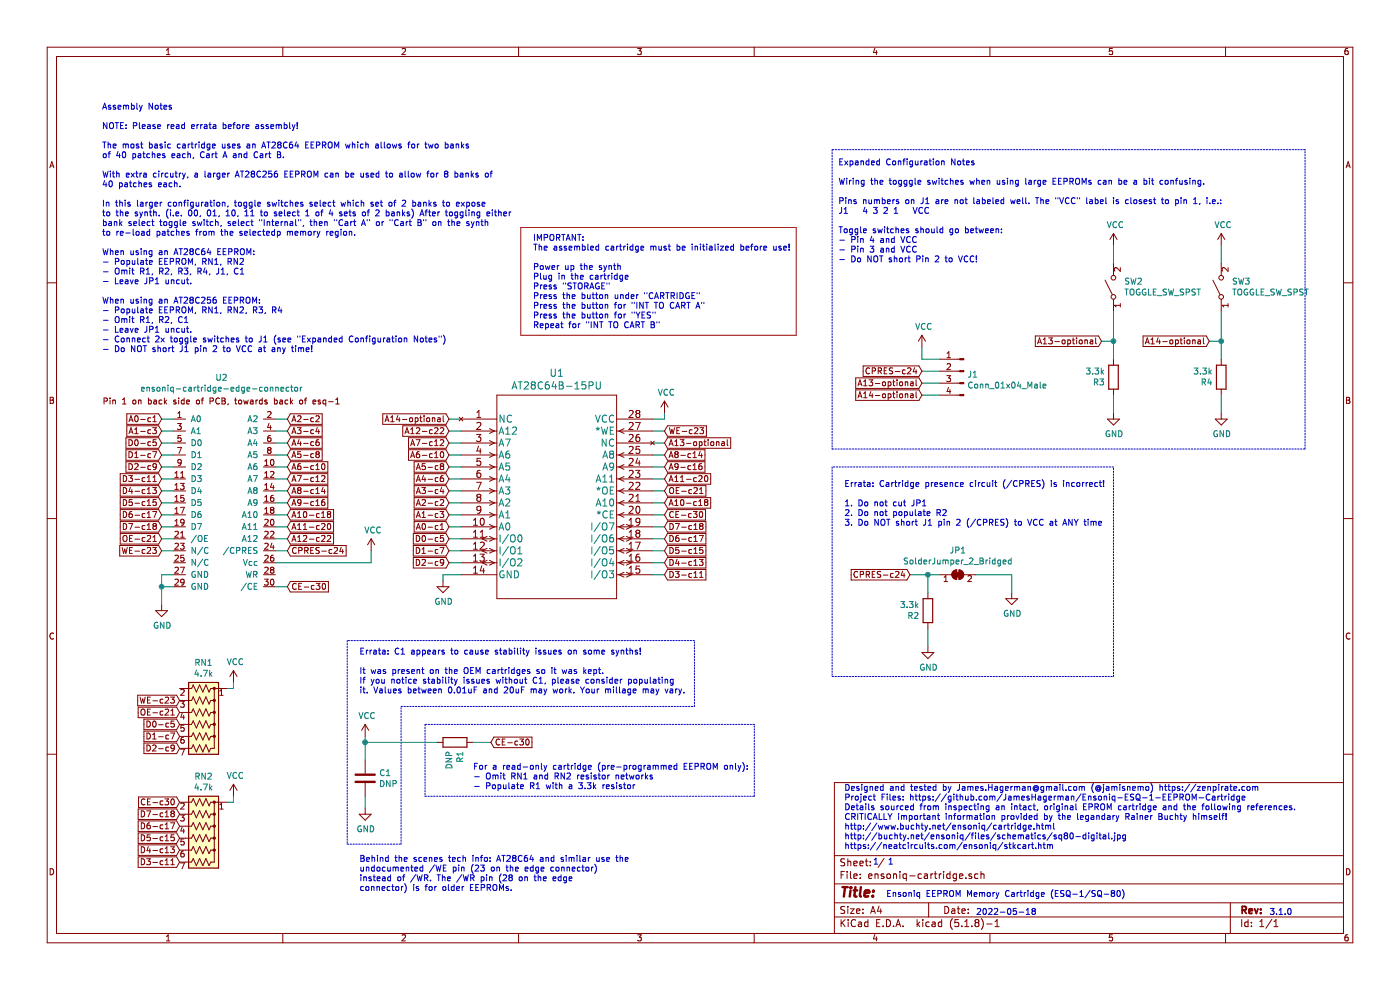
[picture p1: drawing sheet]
EESchema Schematic File Version 4
EELAYER 30 0
EELAYER END
$Descr A4 11693 8268
encoding utf-8
Sheet 1 1
Title ""
Date ""
Rev ""
Comp ""
Comment1 ""
Comment2 ""
Comment3 ""
Comment4 ""
$EndDescr
Text Notes 7400 7500 0    50   ~ 0
Ensoniq EEPROM Memory Cartridge (ESQ-1/SQ-80)
Text Notes 8150 7650 0    50   ~ 0
2022-05-18
Text Notes 7050 7100 0    50   ~ 0
Designed and tested by James.Hagerman@gmail.com (@jamisnemo) https://zenpirate.com\nProject Files: https://github.com/JamesHagerman/Ensoniq-ESQ-1-EEPROM-Cartridge\nDetails sourced from inspecting an intact, original EPROM cartridge and the following references. \nCRITICALLY important information provided by the legandary Rainer Buchty himself!\nhttp://www.buchty.net/ensoniq/cartridge.html\nhttp://buchty.net/ensoniq/files/schematics/sq80-digital.jpg\nhttps://neatcircuits.com/ensoniq/stkcart.htm
Text Notes 7290 7230 0    50   ~ 0
1  1
Text Notes 10600 7650 0    50   ~ 0
3.1.0
$Comp
L power:VCC #PWR010
U 1 1
P 1950 5700
F 0 "#PWR010" H 1950 5550 50  0001 C CNN
F 1 "VCC" H 1965 5873 50  0000 C CNN
F 2 "" H 1950 5700 50  0001 C CNN
F 3 "" H 1950 5700 50  0001 C CNN
	1    1950 5700
	1    0    0    -1  
$EndComp
$Comp
L power:VCC #PWR011
U 1 1
P 1950 6650
F 0 "#PWR011" H 1950 6500 50  0001 C CNN
F 1 "VCC" H 1965 6823 50  0000 C CNN
F 2 "" H 1950 6650 50  0001 C CNN
F 3 "" H 1950 6650 50  0001 C CNN
	1    1950 6650
	1    0    0    -1  
$EndComp
Wire Wire Line
	1900 5750 1950 5750
Wire Wire Line
	1950 5750 1950 5700
Wire Wire Line
	1900 6700 1950 6700
Wire Wire Line
	1950 6700 1950 6650
Text GLabel 1500 6050 0    50   Input ~ 0
D0-c5
Text GLabel 1500 6150 0    50   Input ~ 0
D1-c7
Text GLabel 1500 6250 0    50   Input ~ 0
D2-c9
Text GLabel 1500 5850 0    50   Input ~ 0
WE-c23
Text GLabel 1500 5950 0    50   Input ~ 0
OE-c21
Text GLabel 1500 6700 0    50   Input ~ 0
CE-c30
Text GLabel 1500 6800 0    50   Input ~ 0
D7-c18
Text GLabel 1500 6900 0    50   Input ~ 0
D6-c17
Text GLabel 1500 7000 0    50   Input ~ 0
D5-c15
Text GLabel 1500 7100 0    50   Input ~ 0
D4-c13
Text GLabel 1500 7200 0    50   Input ~ 0
D3-c11
$Comp
L Device:R_Network06_US RN1
U 1 1
P 1700 6050
F 0 "RN1" V 1183 6050 50  0000 C CNN
F 1 "4.7k" V 1274 6050 50  0000 C CNN
F 2 "extracted-footprints:R_Array_SIP7" V 2075 6050 50  0001 C CNN
F 3 "http://www.vishay.com/docs/31509/csc.pdf" H 1700 6050 50  0001 C CNN
	1    1700 6050
	0    1    1    0   
$EndComp
$Comp
L Device:R_Network06_US RN2
U 1 1
P 1700 7000
F 0 "RN2" V 1183 7000 50  0000 C CNN
F 1 "4.7k" V 1274 7000 50  0000 C CNN
F 2 "extracted-footprints:R_Array_SIP7" V 2075 7000 50  0001 C CNN
F 3 "http://www.vishay.com/docs/31509/csc.pdf" H 1700 7000 50  0001 C CNN
	1    1700 7000
	0    1    1    0   
$EndComp
$Comp
L power:GND #PWR015
U 1 1
P 3050 6750
F 0 "#PWR015" H 3050 6500 50  0001 C CNN
F 1 "GND" H 3055 6577 50  0000 C CNN
F 2 "" H 3050 6750 50  0001 C CNN
F 3 "" H 3050 6750 50  0001 C CNN
	1    3050 6750
	1    0    0    -1  
$EndComp
$Comp
L power:VCC #PWR014
U 1 1
P 3050 6150
F 0 "#PWR014" H 3050 6000 50  0001 C CNN
F 1 "VCC" H 3065 6323 50  0000 C CNN
F 2 "" H 3050 6150 50  0001 C CNN
F 3 "" H 3050 6150 50  0001 C CNN
	1    3050 6150
	1    0    0    -1  
$EndComp
Wire Wire Line
	3050 6650 3050 6750
Text GLabel 4100 6200 2    50   Input ~ 0
CE-c30
$Comp
L Device:R R1
U 1 1
P 3800 6200
F 0 "R1" H 3870 6246 50  0000 L CNN
F 1 "DNP" H 3870 6155 50  0000 L CNN
F 2 "extracted-footprints:R_Axial_DIN0204_L3.6mm_D1.6mm_P7.62mm_Horizontal" V 3730 6200 50  0001 C CNN
F 3 "~" H 3800 6200 50  0001 C CNN
	1    3800 6200
	0    1    1    0   
$EndComp
Wire Wire Line
	3950 6200 4100 6200
$Comp
L Device:C C1
U 1 1
P 3050 6500
F 0 "C1" H 3165 6546 50  0000 L CNN
F 1 "DNP" H 3165 6455 50  0000 L CNN
F 2 "extracted-footprints:C_Disc_D4.3mm_W1.9mm_P5.00mm" H 3088 6350 50  0001 C CNN
F 3 "~" H 3050 6500 50  0001 C CNN
	1    3050 6500
	1    0    0    -1  
$EndComp
Text Notes 3000 5800 0    50   ~ 0
Errata: C1 appears to cause stability issues on some synths!\n\nIt was present on the OEM cartridges so it was kept.\nIf you notice stability issues without C1, please consider populating\nit. Values between 0.01uF and 20uF may work. Your millage may vary.
Text Notes 850  2950 0    50   ~ 0
Assembly Notes\n \nNOTE: Please read errata before assembly!\n\nThe most basic cartridge uses an AT28C64 EEPROM which allows for two banks\nof 40 patches each, Cart A and Cart B.\n\nWith extra circutry, a larger AT28C256 EEPROM can be used to allow for 8 banks of\n40 patches each.\n\nIn this larger configuration, toggle switches select which set of 2 banks to expose\nto the synth. (i.e. 00, 01, 10, 11 to select 1 of 4 sets of 2 banks) After toggling either\nbank select toggle switch, select "Internal", then "Cart A" or "Cart B" on the synth\nto re-load patches from the selectedp memory region.\n\nWhen using an AT28C64 EEPROM:\n- Populate EEPROM, RN1, RN2\n- Omit R1, R2, R3, R4, J1, C1\n- Leave JP1 uncut.\n\nWhen using an AT28C256 EEPROM:\n- Populate EEPROM, RN1, RN2, R3, R4\n- Omit R1, R2, C1\n- Leave JP1 uncut.\n- Connect 2x toggle switches to J1 (see "Expanded Configuration Notes")\n- Do NOT short J1 pin 2 to VCC at any time!
Text Notes 7000 2200 0    50   ~ 0
Expanded Configuration Notes\n\nWiring the togggle switches when using large EEPROMs can be a bit confusing.\n\nPins numbers on J1 are not labeled well. The "VCC" label is closest to pin 1, i.e.:\nJ1   4 3 2 1   VCC\n\nToggle switches should go between:\n- Pin 4 and VCC\n- Pin 3 and VCC\n- Do NOT short Pin 2 to VCC!
$Comp
L power:GND #PWR01
U 1 1
P 8450 4950
F 0 "#PWR01" H 8450 4700 50  0001 C CNN
F 1 "GND" H 8455 4777 50  0000 C CNN
F 2 "" H 8450 4950 50  0001 C CNN
F 3 "" H 8450 4950 50  0001 C CNN
	1    8450 4950
	1    0    0    -1  
$EndComp
Text GLabel 7600 4800 0    50   Input ~ 0
CPRES-c24
Wire Wire Line
	8450 4800 8450 4950
Wire Wire Line
	2300 4700 3100 4700
Wire Wire Line
	3100 4700 3100 4600
Wire Wire Line
	2400 4600 2300 4600
Wire Wire Line
	1450 4600 1350 4600
Text GLabel 2400 4600 2    50   Input ~ 0
CPRES-c24
Text Notes 3000 7450 0    50   ~ 0
Behind the scenes tech info: AT28C64 and similar use the\nundocumented /WE pin (23 on the edge connector)\ninstead of /WR. The /WR pin (28 on the edge\nconnector) is for older EEPROMs.
Text GLabel 1350 4600 0    50   Input ~ 0
WE-c23
Text GLabel 2400 4900 2    50   Input ~ 0
CE-c30
Wire Wire Line
	2300 4900 2400 4900
Text GLabel 1350 4500 0    50   Input ~ 0
OE-c21
Wire Wire Line
	1450 4500 1350 4500
Wire Wire Line
	1350 4900 1350 5050
$Comp
L power:GND #PWR03
U 1 1
P 1350 5050
F 0 "#PWR03" H 1350 4800 50  0001 C CNN
F 1 "GND" H 1355 4877 50  0000 C CNN
F 2 "" H 1350 5050 50  0001 C CNN
F 3 "" H 1350 5050 50  0001 C CNN
	1    1350 5050
	1    0    0    -1  
$EndComp
$Comp
L power:VCC #PWR07
U 1 1
P 3100 4600
F 0 "#PWR07" H 3100 4450 50  0001 C CNN
F 1 "VCC" H 3115 4773 50  0000 C CNN
F 2 "" H 3100 4600 50  0001 C CNN
F 3 "" H 3100 4600 50  0001 C CNN
	1    3100 4600
	1    0    0    -1  
$EndComp
Text GLabel 1350 4400 0    50   Input ~ 0
D7-c18
Wire Wire Line
	1450 4400 1350 4400
Text GLabel 1350 4300 0    50   Input ~ 0
D6-c17
Wire Wire Line
	1350 4300 1450 4300
Text GLabel 1350 4200 0    50   Input ~ 0
D5-c15
Wire Wire Line
	1450 4200 1350 4200
Text GLabel 1350 4100 0    50   Input ~ 0
D4-c13
Wire Wire Line
	1450 4100 1350 4100
Text GLabel 1350 4000 0    50   Input ~ 0
D3-c11
Wire Wire Line
	1450 4000 1350 4000
Text GLabel 1350 3900 0    50   Input ~ 0
D2-c9
Wire Wire Line
	1450 3900 1350 3900
Text GLabel 1350 3800 0    50   Input ~ 0
D1-c7
Wire Wire Line
	1450 3800 1350 3800
Text GLabel 1350 3700 0    50   Input ~ 0
D0-c5
Wire Wire Line
	1450 3700 1350 3700
Text GLabel 2400 4300 2    50   Input ~ 0
A10-c18
Wire Wire Line
	2300 4300 2400 4300
Text GLabel 2400 4400 2    50   Input ~ 0
A11-c20
Wire Wire Line
	2300 4400 2400 4400
Text GLabel 2400 4200 2    50   Input ~ 0
A9-c16
Wire Wire Line
	2300 4200 2400 4200
Text GLabel 2400 4100 2    50   Input ~ 0
A8-c14
Wire Wire Line
	2300 4100 2400 4100
Text GLabel 2400 4500 2    50   Input ~ 0
A12-c22
Wire Wire Line
	2300 4500 2400 4500
Text GLabel 2400 4000 2    50   Input ~ 0
A7-c12
Wire Wire Line
	2300 4000 2400 4000
Text GLabel 2400 3900 2    50   Input ~ 0
A6-c10
Wire Wire Line
	2300 3900 2400 3900
Text GLabel 2400 3800 2    50   Input ~ 0
A5-c8
Wire Wire Line
	2300 3800 2400 3800
Text GLabel 2400 3700 2    50   Input ~ 0
A4-c6
Wire Wire Line
	2300 3700 2400 3700
Text GLabel 2400 3600 2    50   Input ~ 0
A3-c4
Wire Wire Line
	2300 3600 2400 3600
Text GLabel 2400 3500 2    50   Input ~ 0
A2-c2
Wire Wire Line
	2300 3500 2400 3500
Text GLabel 1350 3600 0    50   Input ~ 0
A1-c3
Wire Wire Line
	1450 3600 1350 3600
Text GLabel 1350 3500 0    50   Input ~ 0
A0-c1
Wire Wire Line
	1450 3500 1350 3500
Connection ~ 1350 4900
Wire Wire Line
	1350 4800 1450 4800
Wire Wire Line
	1350 4900 1350 4800
Wire Wire Line
	1350 4900 1450 4900
$Comp
L edge-connector:ensoniq-cartridge-edge-connector U2
U 1 1
P 1900 4150
F 0 "U2" H 1850 5148 50  0000 C CNN
F 1 "ensoniq-cartridge-edge-connector" H 1850 5057 50  0000 C CNN
F 2 "extracted-footprints:ensoniq-cartridge-edge-connector" H 1900 3200 50  0001 C CNN
F 3 "" H 1900 3200 50  0001 C CNN
	1    1900 4150
	1    0    0    -1  
$EndComp
Text GLabel 3750 3500 0    50   Input ~ 0
A14-optional
Text GLabel 5550 3700 2    50   Input ~ 0
A13-optional
Wire Wire Line
	5450 3700 5550 3700
Wire Wire Line
	3750 3500 3850 3500
Wire Wire Line
	5450 4300 5550 4300
Text GLabel 5550 3600 2    50   Input ~ 0
WE-c23
Wire Wire Line
	5450 3600 5550 3600
Text GLabel 5550 4100 2    50   Input ~ 0
OE-c21
Wire Wire Line
	5450 4100 5550 4100
Text GLabel 5550 4300 2    50   Input ~ 0
CE-c30
Text GLabel 5550 4400 2    50   Input ~ 0
D7-c18
Wire Wire Line
	5450 4400 5550 4400
Text GLabel 5550 4500 2    50   Input ~ 0
D6-c17
Wire Wire Line
	5450 4500 5550 4500
Text GLabel 5550 4600 2    50   Input ~ 0
D5-c15
Wire Wire Line
	5450 4600 5550 4600
Text GLabel 5550 4700 2    50   Input ~ 0
D4-c13
Wire Wire Line
	5450 4700 5550 4700
Text GLabel 5550 4800 2    50   Input ~ 0
D3-c11
$Comp
L power:GND #PWR04
U 1 1
P 3700 4850
F 0 "#PWR04" H 3700 4600 50  0001 C CNN
F 1 "GND" H 3705 4677 50  0000 C CNN
F 2 "" H 3700 4850 50  0001 C CNN
F 3 "" H 3700 4850 50  0001 C CNN
	1    3700 4850
	1    0    0    -1  
$EndComp
Text GLabel 3750 4700 0    50   Input ~ 0
D2-c9
Wire Wire Line
	3850 4700 3750 4700
Text GLabel 3750 4600 0    50   Input ~ 0
D1-c7
Wire Wire Line
	3850 4600 3750 4600
Text GLabel 3750 4500 0    50   Input ~ 0
D0-c5
Wire Wire Line
	3850 4500 3750 4500
Wire Wire Line
	5550 3500 5550 3450
Wire Wire Line
	5450 3500 5550 3500
Text GLabel 5550 4200 2    50   Input ~ 0
A10-c18
Wire Wire Line
	5450 4200 5550 4200
Wire Wire Line
	5450 3900 5550 3900
Wire Wire Line
	5450 3800 5550 3800
Text GLabel 5550 4000 2    50   Input ~ 0
A11-c20
Text GLabel 5550 3900 2    50   Input ~ 0
A9-c16
Text GLabel 5550 3800 2    50   Input ~ 0
A8-c14
Text GLabel 3750 3600 0    50   Input ~ 0
A12-c22
Wire Wire Line
	3850 3600 3750 3600
Text GLabel 3750 3700 0    50   Input ~ 0
A7-c12
Wire Wire Line
	3850 3700 3750 3700
Text GLabel 3750 3800 0    50   Input ~ 0
A6-c10
Wire Wire Line
	3850 3800 3750 3800
Text GLabel 3750 3900 0    50   Input ~ 0
A5-c8
Wire Wire Line
	3850 3900 3750 3900
Text GLabel 3750 4000 0    50   Input ~ 0
A4-c6
Wire Wire Line
	3850 4000 3750 4000
Text GLabel 3750 4100 0    50   Input ~ 0
A3-c4
Wire Wire Line
	3850 4100 3750 4100
Text GLabel 3750 4200 0    50   Input ~ 0
A2-c2
Wire Wire Line
	3850 4200 3750 4200
Text GLabel 3750 4300 0    50   Input ~ 0
A1-c3
Wire Wire Line
	3850 4300 3750 4300
Text GLabel 3750 4400 0    50   Input ~ 0
A0-c1
Wire Wire Line
	3850 4400 3750 4400
$Comp
L power:VCC #PWR08
U 1 1
P 5550 3450
F 0 "#PWR08" H 5550 3300 50  0001 C CNN
F 1 "VCC" H 5565 3623 50  0000 C CNN
F 2 "" H 5550 3450 50  0001 C CNN
F 3 "" H 5550 3450 50  0001 C CNN
	1    5550 3450
	1    0    0    -1  
$EndComp
Wire Wire Line
	5450 4800 5550 4800
Wire Wire Line
	3700 4800 3700 4850
Wire Wire Line
	5550 4000 5450 4000
Wire Wire Line
	3850 4800 3700 4800
$Comp
L 2021-04-23_03-30-04:AT28C64B-15PU U1
U 1 1
P 3850 3500
F 0 "U1" H 4650 3887 60  0000 C CNN
F 1 "AT28C64B-15PU" H 4650 3781 60  0000 C CNN
F 2 "extracted-footprints:AT28C64B-15PU" H 4650 3740 60  0001 C CNN
F 3 "" H 3850 3500 60  0000 C CNN
	1    3850 3500
	1    0    0    -1  
$EndComp
$Comp
L Jumper:SolderJumper_2_Bridged JP1
U 1 1
P 8000 4800
F 0 "JP1" H 8000 5005 50  0000 C CNN
F 1 "SolderJumper_2_Bridged" H 8000 4914 50  0000 C CNN
F 2 "extracted-footprints:SolderJumper-2_P1.3mm_Bridged_Pad1.0x1.5mm" H 8000 4800 50  0001 C CNN
F 3 "~" H 8000 4800 50  0001 C CNN
	1    8000 4800
	1    0    0    -1  
$EndComp
Wire Wire Line
	7600 4800 7750 4800
Wire Wire Line
	8150 4800 8450 4800
Text Notes 7050 4400 0    50   ~ 0
Errata: Cartridge presence circuit (/CPRES) is incorrect!\n\n1. Do not cut JP1\n2. Do not populate R2\n3. Do NOT short J1 pin 2 (/CPRES) to VCC at ANY time
Text Notes 4450 2750 0    50   ~ 0
IMPORTANT:\nThe assembled cartridge must be initialized before use!\n\nPower up the synth\nPlug in the cartridge\nPress "STORAGE"\nPress the button under "CARTRIDGE"\nPress the button for "INT TO CART A"\nPress the button for "YES"\nRepeat for "INT TO CART B"
Wire Notes Line style solid rgb(255, 0, 0)
	4350 1900 6650 1900
Wire Notes Line style solid rgb(255, 0, 0)
	6650 2800 4350 2800
Wire Notes Line style solid rgb(255, 0, 0)
	6650 1900 6650 2800
Wire Notes Line style solid rgb(255, 0, 0)
	4350 1900 4350 2800
Wire Wire Line
	3050 6150 3050 6200
Wire Wire Line
	3650 6200 3050 6200
Connection ~ 3050 6200
Wire Wire Line
	3050 6200 3050 6350
Text Notes 3950 6600 0    50   ~ 0
For a read-only cartridge (pre-programmed EEPROM only):\n- Omit RN1 and RN2 resistor networks\n- Populate R1 with a 3.3k resistor
Wire Notes Line
	3550 6050 3550 6650
Wire Notes Line
	3550 6650 6300 6650
Wire Notes Line
	6300 6650 6300 6050
Wire Notes Line
	6300 6050 3550 6050
Wire Wire Line
	10200 2050 10200 2200
Wire Wire Line
	10200 2600 10200 2850
Wire Wire Line
	9300 2600 9300 2850
Text GLabel 10100 2850 0    50   Input ~ 0
A14-optional
Connection ~ 10200 2850
$Comp
L power:VCC #PWR012
U 1 1
P 10200 2050
F 0 "#PWR012" H 10200 1900 50  0001 C CNN
F 1 "VCC" H 10215 2223 50  0000 C CNN
F 2 "" H 10200 2050 50  0001 C CNN
F 3 "" H 10200 2050 50  0001 C CNN
	1    10200 2050
	1    0    0    -1  
$EndComp
$Comp
L Switch:SW_SPST SW3
U 1 1
P 10200 2400
F 0 "SW3" V 10246 2312 50  0000 R CNN
F 1 "TOGGLE_SW_SPST" V 10155 2312 50  0000 R CNN
F 2 "" H 10200 2400 50  0001 C CNN
F 3 "~" H 10200 2400 50  0001 C CNN
	1    10200 2400
	0    -1   -1   0   
$EndComp
Wire Wire Line
	10200 3300 10200 3450
Wire Wire Line
	10200 2850 10200 3000
Wire Wire Line
	10100 2850 10200 2850
$Comp
L Device:R R4
U 1 1
P 10200 3150
F 0 "R4" H 10270 3196 50  0000 L CNN
F 1 "3.3k" H 10270 3105 50  0000 L CNN
F 2 "extracted-footprints:R_Axial_DIN0204_L3.6mm_D1.6mm_P7.62mm_Horizontal" V 10130 3150 50  0001 C CNN
F 3 "~" H 10200 3150 50  0001 C CNN
	1    10200 3150
	-1   0    0    1   
$EndComp
$Comp
L power:GND #PWR013
U 1 1
P 10200 3450
F 0 "#PWR013" H 10200 3200 50  0001 C CNN
F 1 "GND" H 10205 3277 50  0000 C CNN
F 2 "" H 10200 3450 50  0001 C CNN
F 3 "" H 10200 3450 50  0001 C CNN
	1    10200 3450
	1    0    0    -1  
$EndComp
Connection ~ 9300 2850
Wire Wire Line
	9300 2050 9300 2200
$Comp
L power:VCC #PWR05
U 1 1
P 9300 2050
F 0 "#PWR05" H 9300 1900 50  0001 C CNN
F 1 "VCC" H 9315 2223 50  0000 C CNN
F 2 "" H 9300 2050 50  0001 C CNN
F 3 "" H 9300 2050 50  0001 C CNN
	1    9300 2050
	1    0    0    -1  
$EndComp
$Comp
L Switch:SW_SPST SW2
U 1 1
P 9300 2400
F 0 "SW2" V 9346 2312 50  0000 R CNN
F 1 "TOGGLE_SW_SPST" V 9255 2312 50  0000 R CNN
F 2 "" H 9300 2400 50  0001 C CNN
F 3 "~" H 9300 2400 50  0001 C CNN
	1    9300 2400
	0    -1   -1   0   
$EndComp
Wire Wire Line
	9300 3300 9300 3450
Wire Wire Line
	9300 2850 9300 3000
Wire Wire Line
	9200 2850 9300 2850
$Comp
L Device:R R3
U 1 1
P 9300 3150
F 0 "R3" H 9370 3196 50  0000 L CNN
F 1 "3.3k" H 9370 3105 50  0000 L CNN
F 2 "extracted-footprints:R_Axial_DIN0204_L3.6mm_D1.6mm_P7.62mm_Horizontal" V 9230 3150 50  0001 C CNN
F 3 "~" H 9300 3150 50  0001 C CNN
	1    9300 3150
	-1   0    0    1   
$EndComp
$Comp
L power:GND #PWR09
U 1 1
P 9300 3450
F 0 "#PWR09" H 9300 3200 50  0001 C CNN
F 1 "GND" H 9305 3277 50  0000 C CNN
F 2 "" H 9300 3450 50  0001 C CNN
F 3 "" H 9300 3450 50  0001 C CNN
	1    9300 3450
	1    0    0    -1  
$EndComp
Wire Wire Line
	7850 3300 7700 3300
Wire Wire Line
	7700 3200 7850 3200
Wire Wire Line
	7850 3100 7700 3100
Wire Wire Line
	7700 3000 7850 3000
Wire Wire Line
	7700 2900 7700 3000
Text GLabel 7700 3300 0    50   Input ~ 0
A14-optional
Text GLabel 7700 3200 0    50   Input ~ 0
A13-optional
Text GLabel 7700 3100 0    50   Input ~ 0
CPRES-c24
$Comp
L power:VCC #PWR017
U 1 1
P 7700 2900
F 0 "#PWR017" H 7700 2750 50  0001 C CNN
F 1 "VCC" H 7715 3073 50  0000 C CNN
F 2 "" H 7700 2900 50  0001 C CNN
F 3 "" H 7700 2900 50  0001 C CNN
	1    7700 2900
	1    0    0    -1  
$EndComp
$Comp
L Connector:Conn_01x04_Male J1
U 1 1
P 8050 3100
F 0 "J1" H 8022 3074 50  0000 R CNN
F 1 "Conn_01x04_Male" H 8022 2983 50  0000 R CNN
F 2 "extracted-footprints:PinSocket_1x04_P2.54mm_Vertical" H 8050 3100 50  0001 C CNN
F 3 "~" H 8050 3100 50  0001 C CNN
	1    8050 3100
	-1   0    0    -1  
$EndComp
Wire Wire Line
	7750 5250 7750 5400
Wire Wire Line
	7750 4800 7750 4950
$Comp
L Device:R R2
U 1 1
P 7750 5100
F 0 "R2" H 7820 5146 50  0000 L CNN
F 1 "3.3k" H 7820 5055 50  0000 L CNN
F 2 "extracted-footprints:R_Axial_DIN0204_L3.6mm_D1.6mm_P7.62mm_Horizontal" V 7680 5100 50  0001 C CNN
F 3 "~" H 7750 5100 50  0001 C CNN
	1    7750 5100
	-1   0    0    1   
$EndComp
$Comp
L power:GND #PWR0101
U 1 1
P 7750 5400
F 0 "#PWR0101" H 7750 5150 50  0001 C CNN
F 1 "GND" H 7755 5227 50  0000 C CNN
F 2 "" H 7750 5400 50  0001 C CNN
F 3 "" H 7750 5400 50  0001 C CNN
	1    7750 5400
	1    0    0    -1  
$EndComp
Text GLabel 9200 2850 0    50   Input ~ 0
A13-optional
Connection ~ 7750 4800
Wire Wire Line
	7750 4800 7850 4800
Wire Notes Line
	6950 1250 6950 3750
Wire Notes Line
	6950 3750 10900 3750
Wire Notes Line
	10900 3750 10900 1250
Wire Notes Line
	10900 1250 6950 1250
Wire Notes Line
	6950 3900 6950 5650
Wire Notes Line
	2900 5350 2900 7050
Wire Notes Line
	2900 7050 3350 7050
Wire Notes Line
	3350 7050 3350 5900
Wire Notes Line
	3350 5900 5800 5900
Wire Notes Line
	5800 5900 5800 5350
Wire Notes Line
	5800 5350 2900 5350
Wire Notes Line
	6950 5650 9300 5650
Wire Notes Line
	9300 5650 9300 3900
Wire Notes Line
	9300 3900 6950 3900
$EndSCHEMATC
